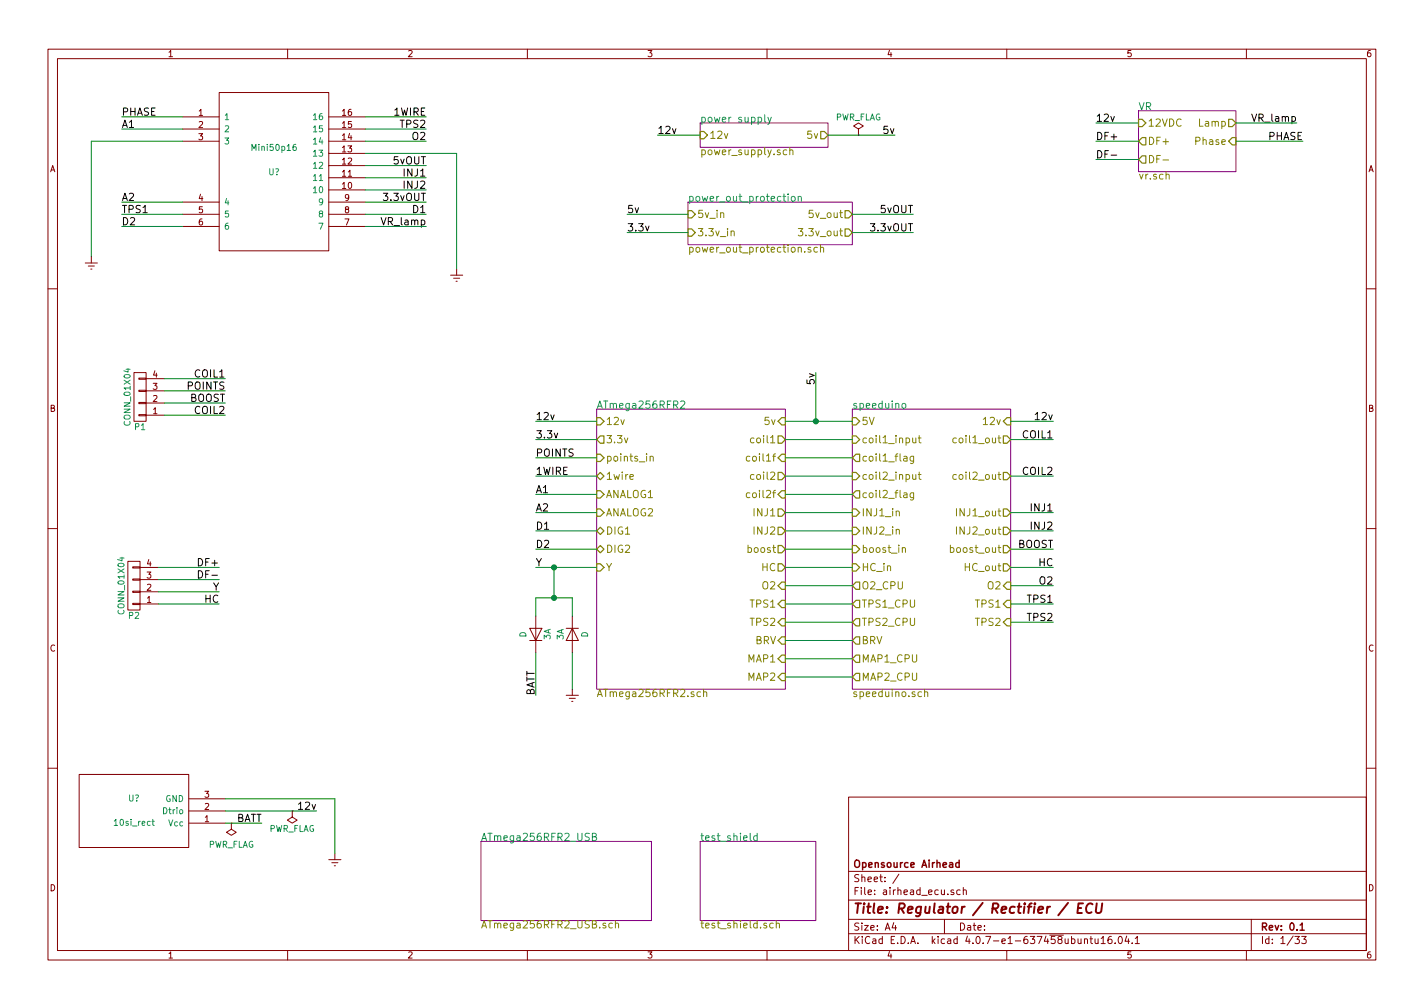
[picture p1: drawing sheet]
EESchema Schematic File Version 2
LIBS:airhead_ecu-rescue
LIBS:power
LIBS:device
LIBS:transistors
LIBS:conn
LIBS:linear
LIBS:regul
LIBS:74xx
LIBS:cmos4000
LIBS:adc-dac
LIBS:memory
LIBS:xilinx
LIBS:microcontrollers
LIBS:dsp
LIBS:microchip
LIBS:analog_switches
LIBS:motorola
LIBS:texas
LIBS:intel
LIBS:audio
LIBS:interface
LIBS:digital-audio
LIBS:philips
LIBS:display
LIBS:cypress
LIBS:siliconi
LIBS:opto
LIBS:atmel
LIBS:contrib
LIBS:valves
LIBS:L9484
LIBS:VB525SP-E
LIBS:LMZ21701
LIBS:Mini50p12
LIBS:SI8610BC-B-IS
LIBS:MAX6575LZUT+T
LIBS:SI8380P-IU
LIBS:Rect10si
LIBS:AEDR-8710-102
LIBS:MPXA4250AC6U
LIBS:MPXA6115AC6U
LIBS:CC2540T
LIBS:icsp
LIBS:MCP2561
LIBS:switches
LIBS:tom_kicad
LIBS:2450bm14e0003
LIBS:ftdi
LIBS:LMZ20502
LIBS:MIC45205
LIBS:usbulc6-2m6
LIBS:ESD7004
LIBS:VNQ5027AKTR-E
LIBS:BSC072N03LD-G
LIBS:SI8620BC-B-IS
LIBS:LMV822IQ2T
LIBS:NTB0101AGWH
LIBS:TLC6C598PWR
LIBS:10si_rect
LIBS:Mini50p16
LIBS:LM2903Q2T
LIBS:airhead_ecu-cache
EELAYER 25 0
EELAYER END
$Descr A4 11693 8268
encoding utf-8
Sheet 1 33
Title "Regulator / Rectifier / ECU"
Date ""
Rev "0.1"
Comp "Opensource Airhead"
Comment1 ""
Comment2 ""
Comment3 ""
Comment4 ""
$EndDescr
$Comp
L D 3A
U 1 1
P 4400 5200
F 0 "3A" H 4400 5300 50  0000 C CNN
F 1 "D" H 4400 5100 50  0000 C CNN
F 2 "" H 4400 5200 50  0000 C CNN
F 3 "" H 4400 5200 50  0000 C CNN
	1    4400 5200
	0    1    -1   0   
$EndComp
$Comp
L D 3A
U 1 1
P 4700 5200
F 0 "3A" H 4700 5300 50  0000 C CNN
F 1 "D" H 4700 5100 50  0000 C CNN
F 2 "" H 4700 5200 50  0000 C CNN
F 3 "" H 4700 5200 50  0000 C CNN
	1    4700 5200
	0    -1   1    0   
$EndComp
$Comp
L CONN_01X04 P2
U 1 1
P 1100 4800
F 0 "P2" H 1100 5050 50  0000 C CNN
F 1 "CONN_01X04" V 1200 4800 50  0000 C CNN
F 2 "" H 1100 4800 50  0000 C CNN
F 3 "" H 1100 4800 50  0000 C CNN
	1    1100 4800
	-1   0    0    1   
$EndComp
$Comp
L CONN_01X04 P1
U 1 1
P 1150 3250
F 0 "P1" H 1150 3500 50  0000 C CNN
F 1 "CONN_01X04" V 1250 3250 50  0000 C CNN
F 2 "" H 1150 3250 50  0000 C CNN
F 3 "" H 1150 3250 50  0000 C CNN
	1    1150 3250
	-1   0    0    1   
$EndComp
$Comp
L Earth #PWR010
U 1 1
P 4700 5650
F 0 "#PWR010" H 4700 5400 50  0001 C CNN
F 1 "Earth" H 4700 5500 50  0001 C CNN
F 2 "" H 4700 5650 50  0000 C CNN
F 3 "" H 4700 5650 50  0000 C CNN
	1    4700 5650
	-1   0    0    -1  
$EndComp
$Comp
L PWR_FLAG #FLG020
U 1 1
P 1900 6750
F 0 "#FLG020" H 1900 6845 50  0001 C CNN
F 1 "PWR_FLAG" H 1900 6930 50  0000 C CNN
F 2 "" H 1900 6750 50  0000 C CNN
F 3 "" H 1900 6750 50  0000 C CNN
	1    1900 6750
	1    0    0    1   
$EndComp
$Sheet
S 5750 1000 1050 200 
U 58AD5A1E
F0 "power supply" 60
F1 "power_supply.sch" 60
F2 "12v" I L 5750 1100 60 
F3 "5v" O R 6800 1100 60 
$EndSheet
$Sheet
S 9350 900  800  500 
U 58AD695B
F0 "VR" 60
F1 "vr.sch" 60
F2 "12VDC" I L 9350 1000 60 
F3 "DF+" O L 9350 1150 60 
F4 "DF-" O L 9350 1300 60 
F5 "Lamp" O R 10150 1000 60 
F6 "Phase" I R 10150 1150 60 
$EndSheet
$Sheet
S 3950 6900 1400 650 
U 597003E2
F0 "ATmega256RFR2_USB" 60
F1 "ATmega256RFR2_USB.sch" 60
$EndSheet
$Sheet
S 5750 6900 950  650 
U 59705F48
F0 "test_shield" 60
F1 "test_shield.sch" 60
$EndSheet
$Sheet
S 7000 3350 1300 2300
U 5974D512
F0 "speeduino" 60
F1 "speeduino.sch" 60
F2 "coil1_input" I L 7000 3600 60 
F3 "coil1_flag" O L 7000 3750 60 
F4 "coil1_out" O R 8300 3600 60 
F5 "coil2_input" I L 7000 3900 60 
F6 "coil2_flag" O L 7000 4050 60 
F7 "coil2_out" O R 8300 3900 60 
F8 "5V" I L 7000 3450 60 
F9 "INJ1_in" I L 7000 4200 60 
F10 "INJ2_in" I L 7000 4350 60 
F11 "INJ1_out" O R 8300 4200 60 
F12 "INJ2_out" O R 8300 4350 60 
F13 "boost_in" I L 7000 4500 60 
F14 "HC_in" I L 7000 4650 60 
F15 "boost_out" O R 8300 4500 60 
F16 "HC_out" O R 8300 4650 60 
F17 "O2" I R 8300 4800 60 
F18 "TPS2" I R 8300 5100 60 
F19 "TPS1" I R 8300 4950 60 
F20 "12v" I R 8300 3450 60 
F21 "BRV" O L 7000 5250 60 
F22 "TPS1_CPU" O L 7000 4950 60 
F23 "TPS2_CPU" O L 7000 5100 60 
F24 "O2_CPU" O L 7000 4800 60 
F25 "MAP1_CPU" O L 7000 5400 60 
F26 "MAP2_CPU" O L 7000 5550 60 
$EndSheet
$Sheet
S 4900 3350 1550 2300
U 5978A36B
F0 "ATmega256RFR2" 60
F1 "ATmega256RFR2.sch" 60
F2 "5v" I R 6450 3450 60 
F3 "INJ1" O R 6450 4200 60 
F4 "INJ2" O R 6450 4350 60 
F5 "boost" O R 6450 4500 60 
F6 "HC" O R 6450 4650 60 
F7 "Y" I L 4900 4650 60 
F8 "points_in" I L 4900 3750 60 
F9 "1wire" B L 4900 3900 60 
F10 "TPS1" I R 6450 4950 60 
F11 "TPS2" I R 6450 5100 60 
F12 "MAP1" I R 6450 5400 60 
F13 "MAP2" I R 6450 5550 60 
F14 "O2" I R 6450 4800 60 
F15 "BRV" I R 6450 5250 60 
F16 "coil1" O R 6450 3600 60 
F17 "coil2" O R 6450 3900 60 
F18 "12v" I L 4900 3450 60 
F19 "coil1f" I R 6450 3750 60 
F20 "coil2f" I R 6450 4050 60 
F21 "3.3v" O L 4900 3600 60 
F22 "ANALOG1" I L 4900 4050 60 
F23 "ANALOG2" I L 4900 4200 60 
F24 "DIG1" B L 4900 4350 60 
F25 "DIG2" B L 4900 4500 60 
$EndSheet
Text Label 5400 1100 0    60   ~ 0
12v
Text Label 7350 1100 2    60   ~ 0
5v
Text Label 8650 3450 2    60   ~ 0
12v
Text Label 9000 1000 0    60   ~ 0
12v
$Comp
L 10si_rect U?
U 1 1
P 1100 6650
F 0 "U?" H 1100 6550 50  0000 C CNN
F 1 "10si_rect" H 1100 6750 50  0000 C CNN
F 2 "MODULE" H 1100 6650 50  0001 C CNN
F 3 "DOCUMENTATION" H 1100 6650 50  0001 C CNN
	1    1100 6650
	-1   0    0    1   
$EndComp
Text Label 2600 6650 2    60   ~ 0
12v
$Comp
L PWR_FLAG #FLG?
U 1 1
P 2400 6650
F 0 "#FLG?" H 2400 6725 50  0001 C CNN
F 1 "PWR_FLAG" H 2400 6800 50  0000 C CNN
F 2 "" H 2400 6650 50  0001 C CNN
F 3 "" H 2400 6650 50  0001 C CNN
	1    2400 6650
	-1   0    0    1   
$EndComp
Text Label 2150 6750 2    60   ~ 0
BATT
$Comp
L Earth #PWR?
U 1 1
P 2750 7000
F 0 "#PWR?" H 2750 6750 50  0001 C CNN
F 1 "Earth" H 2750 6850 50  0001 C CNN
F 2 "" H 2750 7000 50  0001 C CNN
F 3 "" H 2750 7000 50  0001 C CNN
	1    2750 7000
	1    0    0    -1  
$EndComp
Text Label 4400 5700 1    60   ~ 0
BATT
Text Label 8650 3600 2    60   ~ 0
COIL1
Text Label 8650 3900 2    60   ~ 0
COIL2
Text Label 8650 4200 2    60   ~ 0
INJ1
Text Label 8650 4350 2    60   ~ 0
INJ2
Text Label 8650 4500 2    60   ~ 0
BOOST
Text Label 8650 4650 2    60   ~ 0
HC
Text Label 8650 4800 2    60   ~ 0
O2
Text Label 8650 4950 2    60   ~ 0
TPS1
Text Label 8650 5100 2    60   ~ 0
TPS2
Text Label 10700 1150 2    60   ~ 0
PHASE
Text Label 9000 1150 0    60   ~ 0
DF+
Text Label 9000 1300 0    60   ~ 0
DF-
Text Label 1850 3300 2    60   ~ 0
BOOST
Text Label 1800 4650 2    60   ~ 0
DF+
Text Label 1800 4750 2    60   ~ 0
DF-
Text Label 1850 3100 2    60   ~ 0
COIL1
Text Label 1850 3400 2    60   ~ 0
COIL2
Text Label 1850 3200 2    60   ~ 0
POINTS
Text Label 1800 4850 2    60   ~ 0
Y
Text Label 1800 4950 2    60   ~ 0
HC
Text Label 10650 1000 2    60   ~ 0
VR_lamp
$Comp
L PWR_FLAG #FLG?
U 1 1
P 7050 1100
F 0 "#FLG?" H 7050 1175 50  0001 C CNN
F 1 "PWR_FLAG" H 7050 1250 50  0000 C CNN
F 2 "" H 7050 1100 50  0001 C CNN
F 3 "" H 7050 1100 50  0001 C CNN
	1    7050 1100
	1    0    0    -1  
$EndComp
Wire Wire Line
	4400 5050 4400 4900
Wire Wire Line
	4400 4900 4700 4900
Wire Wire Line
	4700 4900 4700 5050
Wire Wire Line
	4400 5350 4400 5700
Connection ~ 4550 4900
Wire Wire Line
	4700 5650 4700 5350
Wire Wire Line
	5400 1100 5750 1100
Wire Wire Line
	6800 1100 7350 1100
Wire Wire Line
	8650 3450 8300 3450
Wire Wire Line
	9000 1000 9350 1000
Wire Wire Line
	1850 6650 2600 6650
Wire Wire Line
	1850 6750 2150 6750
Wire Wire Line
	1850 6550 2750 6550
Wire Wire Line
	2750 6550 2750 7000
Wire Wire Line
	4550 4650 4550 4900
Wire Wire Line
	8650 3600 8300 3600
Wire Wire Line
	8650 3900 8300 3900
Wire Wire Line
	8650 4200 8300 4200
Wire Wire Line
	8650 4350 8300 4350
Wire Wire Line
	8300 4500 8650 4500
Wire Wire Line
	8300 4650 8650 4650
Wire Wire Line
	8300 4800 8650 4800
Wire Wire Line
	8300 4950 8650 4950
Wire Wire Line
	8300 5100 8650 5100
Wire Wire Line
	10150 1150 10700 1150
Wire Wire Line
	9350 1150 9000 1150
Wire Wire Line
	9350 1300 9000 1300
Wire Wire Line
	1350 3100 1850 3100
Wire Wire Line
	1350 3200 1850 3200
Wire Wire Line
	1350 3300 1850 3300
Wire Wire Line
	1350 3400 1850 3400
Wire Wire Line
	1300 4650 1800 4650
Wire Wire Line
	1300 4750 1800 4750
Wire Wire Line
	1300 4850 1800 4850
Wire Wire Line
	1300 4950 1800 4950
Wire Wire Line
	10150 1000 10650 1000
Wire Wire Line
	6450 3450 7000 3450
Wire Wire Line
	6450 3600 7000 3600
Wire Wire Line
	6450 3750 7000 3750
Wire Wire Line
	6450 3900 7000 3900
Wire Wire Line
	6450 4050 7000 4050
Wire Wire Line
	6450 4200 7000 4200
Wire Wire Line
	6450 4350 7000 4350
Wire Wire Line
	6450 4500 7000 4500
Wire Wire Line
	6450 4650 7000 4650
Wire Wire Line
	6450 4800 7000 4800
Wire Wire Line
	6450 4950 7000 4950
Wire Wire Line
	6450 5100 7000 5100
Wire Wire Line
	6450 5250 7000 5250
Wire Wire Line
	6450 5400 7000 5400
Wire Wire Line
	7000 5550 6450 5550
Text Label 6700 3050 3    60   ~ 0
5v
Wire Wire Line
	6700 3050 6700 3450
Connection ~ 6700 3450
Text Label 4400 3750 0    60   ~ 0
POINTS
Text Label 4400 3900 0    60   ~ 0
1WIRE
Text Label 4400 4650 0    60   ~ 0
Y
Text Label 4400 3600 0    60   ~ 0
3.3v
Text Label 4400 3450 0    60   ~ 0
12v
Wire Wire Line
	4400 4650 4900 4650
Wire Wire Line
	4400 3900 4900 3900
Wire Wire Line
	4400 3750 4900 3750
Wire Wire Line
	4400 3600 4900 3600
Wire Wire Line
	4400 3450 4900 3450
Connection ~ 4550 4650
$Comp
L Mini50p16 U?
U 1 1
P 2250 1400
F 0 "U?" H 2250 1400 50  0000 C CNN
F 1 "Mini50p16" H 2250 1600 50  0000 C CNN
F 2 "MODULE" H 2250 1500 50  0001 C CNN
F 3 "DOCUMENTATION" H 2250 1500 50  0001 C CNN
	1    2250 1400
	1    0    0    -1  
$EndComp
Text Label 3500 1450 2    60   ~ 0
INJ1
Text Label 3500 1550 2    60   ~ 0
INJ2
Wire Wire Line
	3500 1550 3000 1550
Wire Wire Line
	3000 1450 3500 1450
Text Label 3500 1350 2    60   ~ 0
5vOUT
Wire Wire Line
	3000 1350 3500 1350
Text Label 3500 950  2    60   ~ 0
1WIRE
Wire Wire Line
	3000 950  3500 950 
Text Label 3500 1850 2    60   ~ 0
VR_lamp
Wire Wire Line
	3500 1850 3000 1850
Text Label 1000 950  0    60   ~ 0
PHASE
Wire Wire Line
	1000 950  1500 950 
Text Label 3500 1150 2    60   ~ 0
O2
Text Label 1000 1750 0    60   ~ 0
TPS1
Text Label 3500 1050 2    60   ~ 0
TPS2
Wire Wire Line
	3000 1050 3500 1050
Wire Wire Line
	1000 1750 1500 1750
Wire Wire Line
	3000 1150 3500 1150
Text Label 3500 1650 2    60   ~ 0
3.3vOUT
Wire Wire Line
	3000 1650 3500 1650
Wire Wire Line
	1500 1150 750  1150
Wire Wire Line
	750  1150 750  2100
$Comp
L Earth #PWR?
U 1 1
P 750 2100
F 0 "#PWR?" H 750 1850 50  0001 C CNN
F 1 "Earth" H 750 1950 50  0001 C CNN
F 2 "" H 750 2100 50  0001 C CNN
F 3 "" H 750 2100 50  0001 C CNN
	1    750  2100
	1    0    0    -1  
$EndComp
Wire Wire Line
	3000 1250 3750 1250
Wire Wire Line
	3750 1250 3750 2200
$Comp
L Earth #PWR?
U 1 1
P 3750 2200
F 0 "#PWR?" H 3750 1950 50  0001 C CNN
F 1 "Earth" H 3750 2050 50  0001 C CNN
F 2 "" H 3750 2200 50  0001 C CNN
F 3 "" H 3750 2200 50  0001 C CNN
	1    3750 2200
	-1   0    0    -1  
$EndComp
Text Label 1000 1050 0    60   ~ 0
A1
Wire Wire Line
	1000 1050 1500 1050
Text Label 4400 4050 0    60   ~ 0
A1
Wire Wire Line
	4400 4050 4900 4050
Text Label 4400 4200 0    60   ~ 0
A2
Wire Wire Line
	4400 4200 4900 4200
Text Label 4400 4350 0    60   ~ 0
D1
Wire Wire Line
	4400 4350 4900 4350
Text Label 4400 4500 0    60   ~ 0
D2
Wire Wire Line
	4400 4500 4900 4500
Text Label 1000 1650 0    60   ~ 0
A2
Wire Wire Line
	1000 1650 1500 1650
Text Label 1000 1850 0    60   ~ 0
D2
Wire Wire Line
	1000 1850 1500 1850
Text Label 3500 1750 2    60   ~ 0
D1
Wire Wire Line
	3500 1750 3000 1750
$Sheet
S 5650 1650 1350 350 
U 5981120E
F0 "power_out_protection" 60
F1 "power_out_protection.sch" 60
F2 "5v_in" I L 5650 1750 60 
F3 "5v_out" O R 7000 1750 60 
F4 "3.3v_in" I L 5650 1900 60 
F5 "3.3v_out" O R 7000 1900 60 
$EndSheet
Text Label 5150 1900 0    60   ~ 0
3.3v
Wire Wire Line
	5150 1900 5650 1900
Text Label 5150 1750 0    60   ~ 0
5v
Wire Wire Line
	5150 1750 5650 1750
Text Label 7500 1900 2    60   ~ 0
3.3vOUT
Wire Wire Line
	7500 1900 7000 1900
Text Label 7500 1750 2    60   ~ 0
5vOUT
Wire Wire Line
	7500 1750 7000 1750
$EndSCHEMATC
